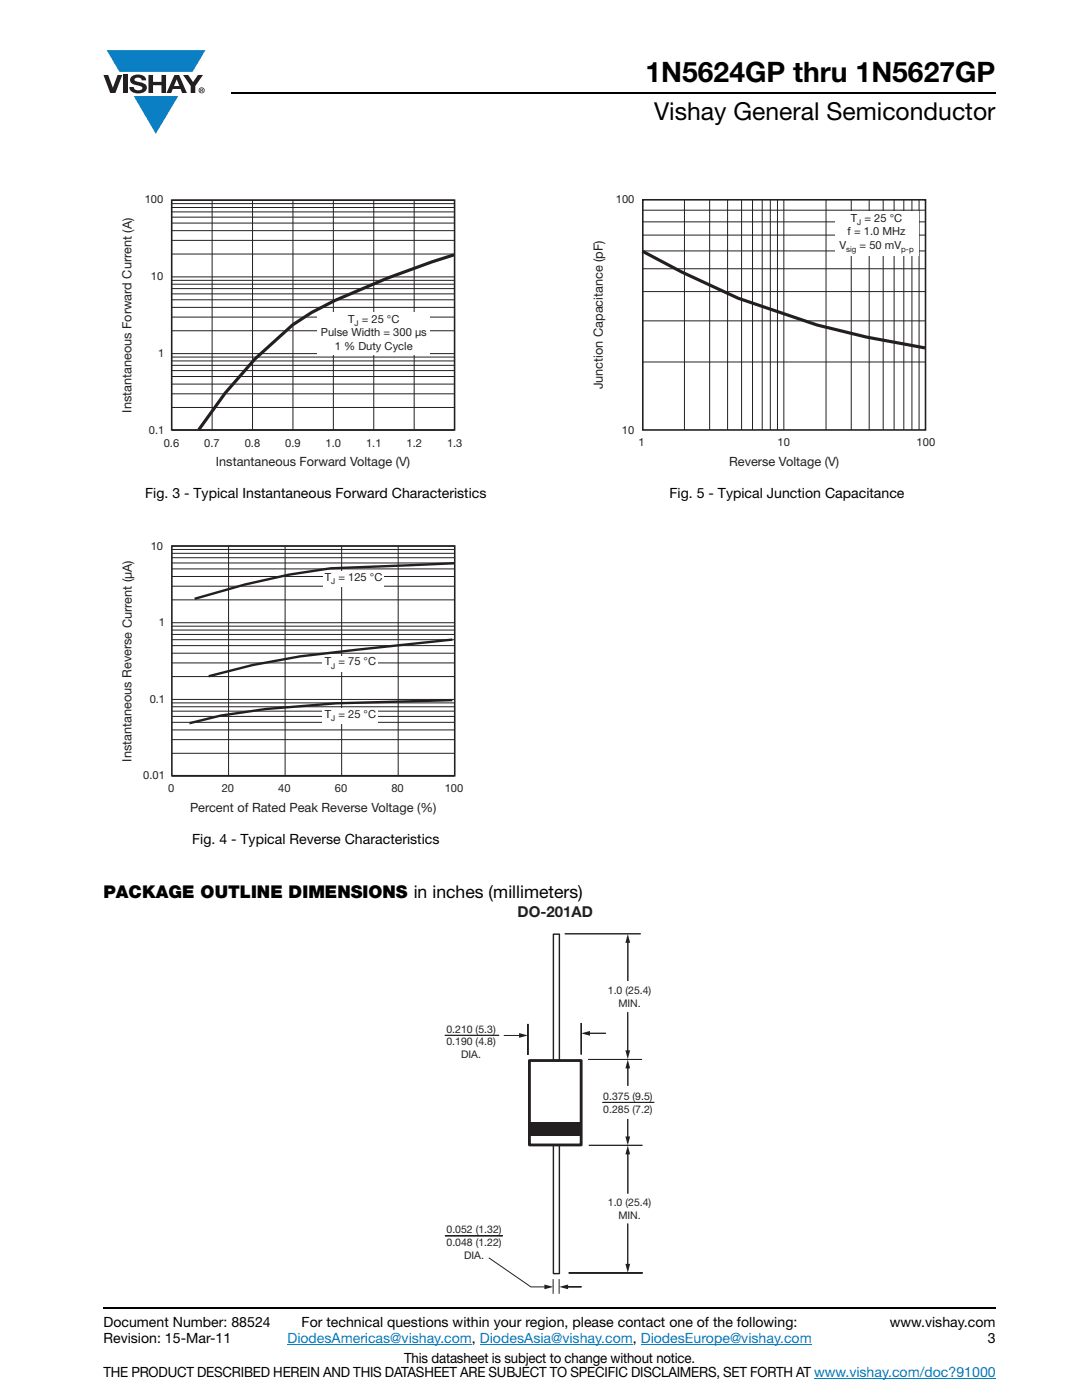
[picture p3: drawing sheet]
<svg xmlns="http://www.w3.org/2000/svg" width="216mm" height="279mm" viewBox="0 0 216 279" stroke-linecap="round" stroke-linejoin="round" font-family="sans-serif">
<g fill="#0a7fc3">
<path d="M21.3 10h19.7l-2.6 4.3h-1.1h-13.5z"/>
<path d="M26.7 19.2h8.9l-4.5 7.5z"/>
</g>
<g fill="#231f20">
<path d="M20.6 15h1l.9 2.5 1-2.5h.9l-1.4 3.6h-1z"/>
<path d="M24.6 15h.9v3.6h-.9z"/>
<path d="M26.3 15.3a2.1 2.1 0 0 1 2.8 .3l.1 .4h-.9a.79 .79 0 0 0-.7-.5 .79 .79 0 0 0-.8 .4l.3 .3 1 .2a1.08 1.08 0 0 1 1.2 1 1.08 1.08 0 0 1-1.1 1.2 1.73 1.73 0 0 1-2.4-1.2h.9a.96 .96 0 0 0 .8 .6 .96 .96 0 0 0 .9-.4 1.31 1.31 0 0 0-1.2-.6 1.03 1.03 0 0 1-1.1-.6 1.03 1.03 0 0 1 .2-1.1z"/>
<path d="M29.6 15h.9v1.3h1.7v-1.3h.9v3.6h-.9v-1.6h-1.7v1.6h-.9z"/>
<path d="M36.5 15h1.1l.9 1.4 1-1.4h1l-1.5 2.2v1.4h-.9v-1.4z"/>
<path d="M35.3 15.9l.5 1.3h-1.1zM34.8 15l-1.6 3.6h1l.3-.8h1.5l.3 .8h1l-1.6-3.6z"/>
<path d="M39.8 18a.46 .46 0 0 1 .9 0 .46 .46 0 0 1-.9 0zM39.6 18a.6 .6 0 0 0 1.2 0 .6 .6 0 0 0-1.2 0z"/>
<path d="M40.1 17.8h.2v.2h-.2zM40 17.7v.7h.1v-.3l.4 .3-.2-.3 .2-.2-.1-.2z"/>
</g>
<path d="M57.3 268.3h36.9M95.8 268.3h30.5M127.8 268.3h34.2M162.4 275.1h36.3" fill="none" stroke="#007ec4" stroke-width=".2"/>
<path d="M46.1 18.6h152.5M20.6 261h178" fill="none" stroke="#000" stroke-width=".36"/>
<path d="M24.2 38.7h68.1v54.9h-68.1z" fill="#fff"/>
<g fill="none" stroke="#231f20" stroke-width=".2">
<path d="M34.3 39.9h56.4M42.3 39.9v45.8M50.4 39.9v45.8M58.5 39.9v45.8M66.5 39.9v45.8M74.6 39.9v45.8M82.6 39.9v45.8M34.3 59.8h56.4M34.3 56.7h56.4M34.3 57.6h56.4M34.3 58.6h56.4M34.3 55.9h56.4"/>
<path d="M34.3 55.3h56.4M34.3 50.7h56.4M34.3 48h56.4M34.3 46h56.4M34.3 44.5h56.4M34.3 41.4h56.4M34.3 42.3h56.4M34.3 43.3h56.4M34.3 40.6h56.4M34.3 78.6h56.4M34.3 76.7h56.4M34.3 75.1h56.4"/>
<path d="M34.3 72h56.4M34.3 72.9h56.4M34.3 74h56.4M34.3 71.3h56.4M34.3 70.6h56.4M34.3 66h56.4M34.3 63.3h56.4M34.3 61.3h56.4M34.3 81.3h56.4M34.3 85.9h56.4"/>
</g>
<path d="M34.3 39.9h56.4v45.9h-56.4z" fill="none" stroke="#231f20" stroke-width=".32"/>
<path d="M63.3 62.2h22.5v8.5h-22.5z" fill="#fff"/>
<path d="M90.6 50.9a171.6 171.6 0 0 0-28.5 11.5l-3.7 2.4-7.5 6.9-6 6.8-5.2 7.3" fill="none" stroke="#231f20" stroke-width=".63" stroke-linecap="butt"/>
<path d="M24.2 107.9h68.3v54.7h-68.3z" fill="#fff"/>
<g fill="none" stroke="#231f20" stroke-width=".2">
<path d="M34.3 119.7h56.4M34.3 117h56.4M34.3 115.1h56.4M34.3 113.5h56.4M34.3 110.4h56.4M34.3 111.3h56.4M34.3 112.4h56.4M34.3 109.7h56.4M34.3 109h56.4M45.6 109v45.7M56.9 109v45.7M68.2 109v45.7"/>
<path d="M79.5 109v45.7M34.3 139.6h56.4M34.3 135h56.4M34.3 132.3h56.4M34.3 130.4h56.4M34.3 128.8h56.4M34.3 125.7h56.4M34.3 126.6h56.4M34.3 127.7h56.4M34.3 125h56.4M34.3 124.3h56.4M34.3 150.3h56.4"/>
<path d="M34.3 147.6h56.4M34.3 145.7h56.4M34.3 144.2h56.4M34.3 141.1h56.4M34.3 141.9h56.4M34.3 143h56.4M34.3 140.3h56.4M34.3 154.9h56.4"/>
</g>
<path d="M34.3 109h56.4v45.8h-56.4z" fill="none" stroke="#231f20" stroke-width=".32"/>
<g fill="#fff">
<path d="M64.5 114h12.1v3.1h-12.1z"/>
<path d="M64.4 141.3h11v3.1h-11z"/>
<path d="M64.4 130.9h11v3.1h-11z"/>
</g>
<path d="M90.6 112.4l-24.6 1-8.2 1.3-8.9 1.9-10.1 2.9M90.3 127.6l-30.4 3.4-9.5 1.7-8.8 2.3M90.3 139.7l-23.2 .7-14.1 1.1-9 1.3-6.2 1.5" fill="none" stroke="#231f20" stroke-width=".48"/>
<path d="M118.2 38.7h68.4v54.9h-68.4z" fill="#fff"/>
<g fill="none" stroke="#231f20" stroke-width=".2">
<path d="M136.6 39.9v45.9M141.6 39.9v45.9M145.2 39.9v45.9M148 39.9v45.9M150.2 39.9v45.9M152.1 39.9v45.9M153.7 39.9v45.9M155.1 39.9v45.9M156.4 39.9v45.9M164.8 39.9v45.9M169.9 39.9v45.9M173.4 39.9v45.9"/>
<path d="M176.2 39.9v45.9M178.4 39.9v45.9M180.3 39.9v45.9M182 39.9v45.9M183.4 39.9v45.9M128.3 58.2h56.4M128.3 53.6h56.4M128.3 44.3h56.4M128.3 46.9h56.4M128.3 50.1h56.4M128.3 41.9h56.4M128.3 72.2h56.4"/>
<path d="M128.3 64h56.4"/>
</g>
<path d="M128.3 39.9h56.4v45.9h-56.4z" fill="none" stroke="#231f20" stroke-width=".32"/>
<path d="M128.2 50.1l7.9 4.2 11.2 5.2 15.7 5.4 9.9 2.4 11.7 2.1" fill="none" stroke="#231f20" stroke-width=".63" stroke-linecap="butt"/>
<g fill="#fff">
<path d="M166.6 42.2h16.6v8.8h-16.6z"/>
<path d="M88.8 180.5h41.8v77.7h-41.8z"/>
</g>
<path d="M112.7 186.4h15.1M117.4 211.4h10.7M117.5 228.6h10.7M125.3 223.3v3.8M113.5 254h14.8h-14.8M113.5 254h14.8" fill="none" stroke="#231f20" stroke-width=".2"/>
<path d="M124.8 226.8h.9l-.4 1.8z" fill="#231f20"/>
<path d="M125.3 244.2v8.4" fill="none" stroke="#231f20" stroke-width=".2"/>
<path d="M124.8 252.2h.9l-.4 1.8z" fill="#231f20"/>
<path d="M125.3 230.1v8.1" fill="none" stroke="#231f20" stroke-width=".2"/>
<path d="M125.3 228.6l.4 1.8h-.9z" fill="#231f20"/>
<path d="M125.3 212.9v3.8" fill="none" stroke="#231f20" stroke-width=".2"/>
<path d="M125.3 211.5l.4 1.7h-.9z" fill="#231f20"/>
<path d="M125.3 187.8v8" fill="none" stroke="#231f20" stroke-width=".2"/>
<path d="M125.3 186.4l.4 1.8h-.9z" fill="#231f20"/>
<path d="M125.3 202v7.9" fill="none" stroke="#231f20" stroke-width=".2"/>
<path d="M124.8 209.6h.9l-.4 1.8z" fill="#231f20"/>
<path d="M88.8 246.6h11.5h-11.5M88.8 246.6h11.5M113 256.8h3h-3M113 256.8h3" fill="none" stroke="#231f20" stroke-width=".2"/>
<g fill="#231f20">
<path d="M111.6 256.8l1.8-.4v.9z"/>
<path d="M108.6 256.4l1.8 .4-1.8 .5z"/>
</g>
<path d="M117.4 206.2h3.5" fill="none" stroke="#231f20" stroke-width=".2"/>
<path d="M116 206.2l1.7-.4v.9z" fill="#231f20"/>
<path d="M100.6 206.7h3.3" fill="none" stroke="#231f20" stroke-width=".2"/>
<path d="M103.6 206.2l1.7 .4-1.7 .5z" fill="#231f20"/>
<path d="M110.4 186.4h1.2v25.2h-1.2z" fill="#fff"/>
<path d="M110.4 186.4h1.2v25.2h-1.2z" fill="none" stroke="#231f20" stroke-width=".28"/>
<path d="M110.4 228.5h1.2v25.7h-1.2z" fill="#fff"/>
<path d="M110.4 228.5h1.2v25.7h-1.2z" fill="none" stroke="#231f20" stroke-width=".28"/>
<path d="M105.6 211.7h10.4v16.8h-10.4z" fill="none" stroke="#231f20" stroke-width=".57"/>
<path d="M105.7 223.9h10.2v2.6h-10.2z" fill="#231f20"/>
<path d="M105.3 204.3v6.2z" fill="#fff"/>
<path d="M105.3 204.3v6.2v-6.2" fill="none" stroke="#231f20" stroke-width=".2"/>
<path d="M116 204.2v6.3z" fill="#fff"/>
<path d="M88.8 206.6h10.8M116 204.2v6.3v-6.3M120.2 220h10.3M97.5 251l8.4 5.8h3M110.4 255.3v2.9M111.6 255.3v2.9" fill="none" stroke="#231f20" stroke-width=".2"/>
<text font-size="5.6" x="128.8" y="16.4">1N5624GP thru 1N5627GP</text>
<text font-size="4.9" x="130.5" y="24">Vishay General Semiconductor</text>
<text font-size="3.5" x="20.6" y="179.2">PACKAGE OUTLINE DIMENSIONS in inches (millimeters)</text>
<text font-size="3" fill="#231f20" x="103.3" y="183">DO-201AD</text>
<g font-size="2.8">
<text x="29" y="99.4">Fig. 3 - Typical Instantaneous Forward Characteristics</text>
<text x="133.6" y="99.4">Fig. 5 - Typical Junction Capacitance</text>
<text x="38.4" y="168.5">Fig. 4 - Typical Reverse Characteristics</text>
<text x="20.6" y="264.9">Document Number: 88524</text>
<text x="20.6" y="268.1">Revision: 15-Mar-11</text>
<text x="60.2" y="264.9">For technical questions within your region, please contact one of the following:</text>
<text x="177.5" y="264.9">www.vishay.com</text>
<text x="197.1" y="268.1">3</text>
<text x="20.6" y="274.8">THE PRODUCT DESCRIBED HEREIN AND THIS DATASHEET ARE SUBJECT TO SPECIFIC DISCLAIMERS, SET FORTH AT www.vishay.com/doc?91000</text>
<text x="80.7" y="272">This datasheet is subject to change without notice.</text>
</g>
<text font-size="2.8" fill="#007ec4" x="57.3" y="268.1">DiodesAmericas@vishay.com, DiodesAsia@vishay.com, DiodesEurope@vishay.com</text>
<g font-size="2.5" fill="#231f20">
<text x="120.3" y="77.7" transform="rotate(-90 120.3 77.7)">Junction Capacitance (pF)</text>
<text x="26.3" y="82.4" transform="rotate(-90 26.3 82.4)">Instantaneous Forward Current (A)</text>
<text x="43.1" y="93.1">Instantaneous Forward Voltage (V)</text>
<text x="145.5" y="93">Reverse Voltage (V)</text>
<text x="26.3" y="152" transform="rotate(-90 26.3 152)">Instantaneous Reverse Current (μA)</text>
<text x="37.9" y="162.1">Percent of Rated Peak Reverse Voltage (%)</text>
</g>
<g font-size="2.2" fill="#231f20">
<text x="28.9" y="40.5">100</text>
<text x="122.9" y="40.5">100</text>
<text x="30.1" y="55.9">10</text>
<text x="31.6" y="71.3">1</text>
<text x="29.7" y="86.6">0.1</text>
<text x="32.7" y="89.3">0.6</text>
<text x="40.8" y="89.3">0.7</text>
<text x="48.8" y="89.3">0.8</text>
<text x="56.9" y="89.3">0.9</text>
<text x="65" y="89.3">1.0</text>
<text x="73.1" y="89.3">1.1</text>
<text x="81.1" y="89.3">1.2</text>
<text x="89.2" y="89.3">1.3</text>
<text x="124.1" y="86.5">10</text>
<text x="127.4" y="89">1</text>
<text x="155.2" y="89">10</text>
<text x="182.9" y="89">100</text>
<text x="30.1" y="109.7">10</text>
<text x="31.7" y="125">1</text>
<text x="29.9" y="140.3">0.1</text>
<text x="28.6" y="155.6">0.01</text>
<text x="33.6" y="158.1">0</text>
<text x="44.2" y="158.1">20</text>
<text x="55.5" y="158.1">40</text>
<text x="66.8" y="158.1">60</text>
<text x="78.1" y="158.1">80</text>
<text x="88.8" y="158.1">100</text>
</g>
<g font-size="2.2" fill="#221e1f">
<text x="169.1" y="46.9">f = 1.0 MHz</text>
<text x="169.8" y="44.3">T = 25 °C</text>
<text x="167.5" y="49.6">V</text>
<text x="171.5" y="49.6">= 50 mV</text>
<text x="69.5" y="64.5">T = 25 °C</text>
<text x="64" y="67.2">Pulse Width = 300 μs</text>
<text x="66.8" y="69.8">1 % Duty Cycle</text>
<text x="64.8" y="115.9">T = 125 °C</text>
<text x="64.8" y="132.8">T = 75 °C</text>
<text x="64.8" y="143.2">T = 25 °C</text>
</g>
<g font-size="2.1" fill="#231f20">
<text x="121.3" y="198.5">1.0 (25.4)</text>
<text x="123.4" y="201">MIN.</text>
<text x="89.1" y="206.1">0.210 (5.3)</text>
<text x="89.1" y="208.6">0.190 (4.8)</text>
<text x="92" y="211.2">DIA.</text>
<text x="120.4" y="219.6">0.375 (9.5)</text>
<text x="120.4" y="222.1">0.285 (7.2)</text>
<text x="121.3" y="240.8">1.0 (25.4)</text>
<text x="123.4" y="243.3">MIN.</text>
<text x="89.1" y="246.1">0.052 (1.32)</text>
<text x="89.1" y="248.7">0.048 (1.22)</text>
<text x="92.6" y="251.2">DIA.</text>
</g>
<g font-size="1.6" fill="#221e1f">
<text x="171.1" y="44.9">J</text>
<text x="168.9" y="50.2">sig</text>
<text x="179.8" y="50.2">p-p</text>
<text x="70.7" y="65.1">J</text>
<text x="66.1" y="116.6">J</text>
<text x="66.1" y="133.4">J</text>
<text x="66.1" y="143.8">J</text>
</g>
</svg>
